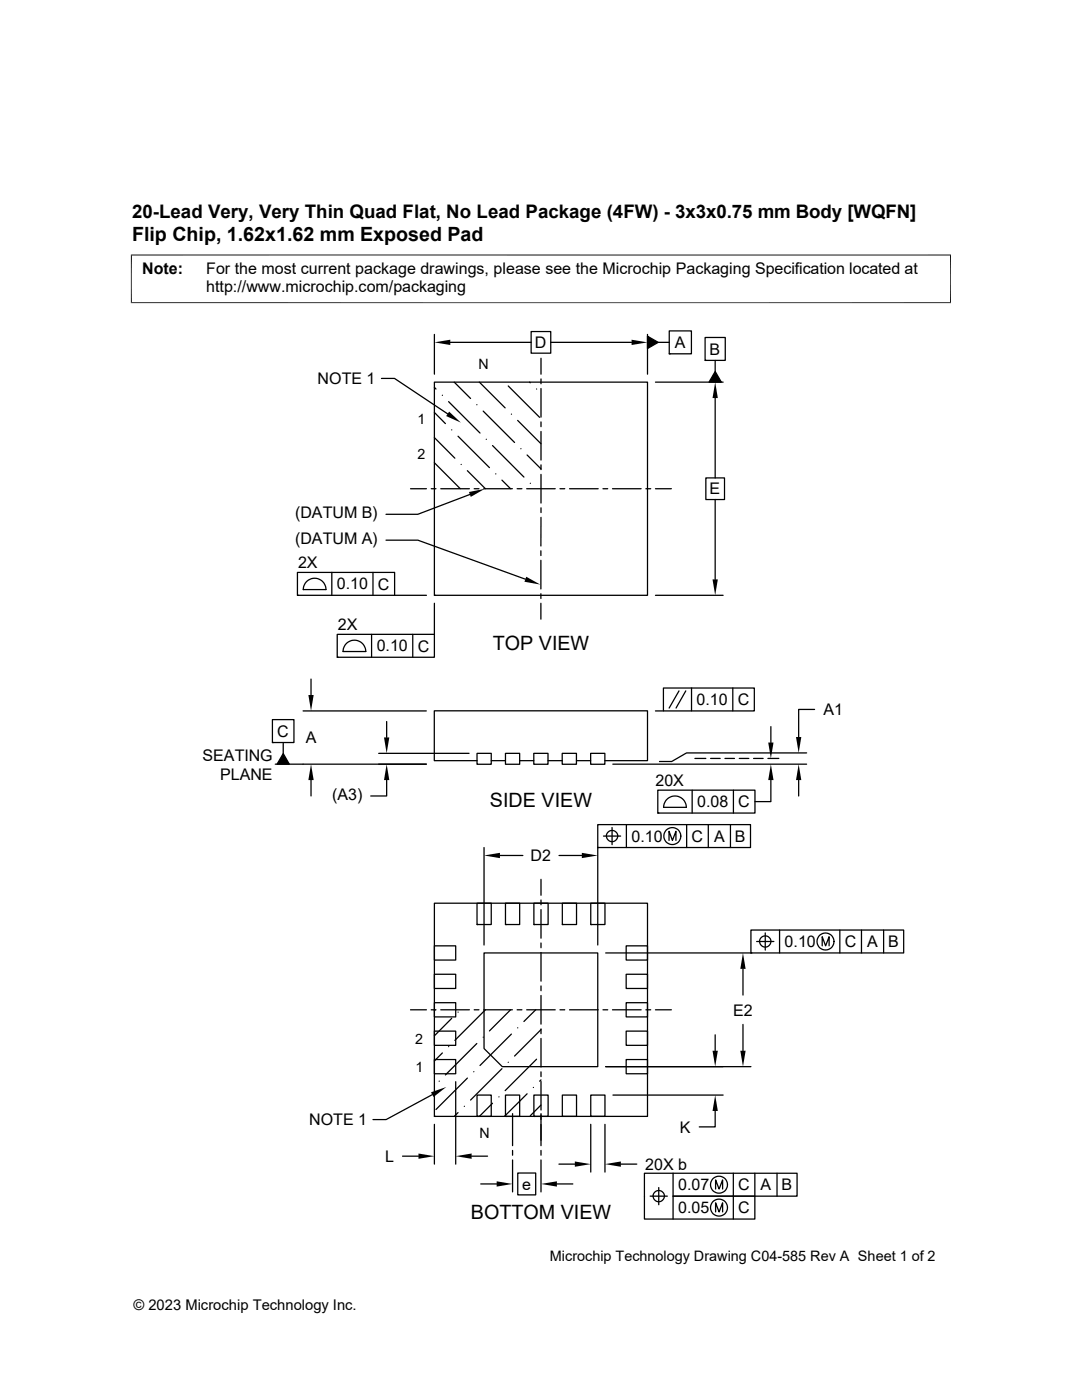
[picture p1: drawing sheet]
<svg xmlns="http://www.w3.org/2000/svg" width="216mm" height="279mm" viewBox="0 0 216 279" stroke-linecap="round" stroke-linejoin="round" font-family="sans-serif">
<g fill="none" stroke="#000" stroke-width=".25">
<path d="M76.1 75.5h2.6l10.6 7.1M86.7 77.3l.3 .3M86.7 76.3h42.5v42.5h-42.5zM86.7 66.7v8M88.3 78.9h.1M89.9 68.3h16.1M90.6 76.3l3.3 3.2M95.7 76.3l5.1 5.1M101.4 77l6.3 6.3M105.7 76.3l.1 .1M106 66.2h3.9v4.3h-3.9zM107.1 77.6h.1"/>
<path d="M107.9 71.5v3.2M107.9 75.6v1M107.9 77.5v5.7M109.9 68.3h16.1M129.2 67.1l2.1 1.2-2.1 1.3zM129.2 66.7v8M130.8 76.3h13.5M131.3 68.3h2.2M133.5 66h4.5v4.6h-4.5zM133.5 70.6h.1M140.7 67.4h4v4.5h-4zM140.7 71.9h.1"/>
<path d="M142.7 74.1l1.2 2.2h-2.4zM142.7 71.9v2.2M142.7 79.4v16M81.9 97.5h3.2M86 97.5h1M86.7 92.4l5.1 5.1M86.7 87.3l4.1 4.1M86.7 82.3l2.2 2.2M87.9 97.5h5.8M89.5 80.2l6.3 6.2M90.1 85.8h.1M91.4 87.1l6.3 6.2"/>
<path d="M92 92.7h.1M93.3 93.9l3.6 3.6M93.8 98.7l-10.4 3.9h-6.4M94.6 97.5h1M95.1 80.8h.1M96.4 82l6.3 6.3M96.5 97.5h5.7M97 87.7h.1M98.3 88.9l6.2 6.3M98.9 94.6h.1M100.2 95.8l1.7 1.7M102 82.7h.1"/>
<path d="M103.2 97.5h.9M103.3 83.9l4.6 4.7M103.9 89.6h.1M105.1 97.5h5.7M105.2 90.8l2.7 2.8M105.8 96.5h.1M107.9 84.2v1M107.9 86.1v5.7M107.9 92.8v.9M107.9 94.7v5.7M111.7 97.5h1M113.6 97.5h5.8"/>
<path d="M120.3 97.5h1M122.2 97.5h5.7M128.9 97.5h.9M130.8 97.5h3.2M140.8 95.4h3.8v4.3h-3.8zM142.7 99.7v15.9M59.4 114.2h19.3v4.6h-19.3zM59.4 118.8h.1M61.3 116a2.27 2.27 0 0 1 2.4-.4 2.27 2.27 0 0 1 1.3 2.1h-4.5l.2-1zM66.2 114.2v4.6M74.4 114.2v4.6M77 107.8h6.4l21.4 7.8"/>
<path d="M78.7 118.8h6.4M86.7 118.8h.1M107.9 109.9v1M107.9 111.8v5.7M107.9 118.5v.9M107.9 101.3v1M107.9 103.3v5.7M130.8 118.8h13.5M62.1 135.5v3.2M67.3 126.6h19.4v4.6h-19.4zM67.3 131.2h.1M69.2 128.3a2.27 2.27 0 0 1 2.5-.3 2.27 2.27 0 0 1 1.3 2h-4.5l.2-.9z"/>
<path d="M74.1 126.6v4.6M82.4 126.6v4.6M86.7 120.4v6.2M107.9 120.4v3.2M132.4 137.3h18.1v4.6h-18.1zM135.5 137.9l-2 3.4M136.8 137.9l-1.9 3.4M138 137.3v4.6M146.2 137.3v4.6M54.4 143.6h4.3v4.6h-4.3zM54.4 148.2h.1M56.5 148.2v2.2"/>
<path d="M56.5 150.4l1.2 2.1h-2.4zM60.5 141.9h24.6M62.1 155.7v3.2M75.6 150.3h18M77.2 155.7v3.2h-3.2M77.2 144v3.2M85.1 152.5h-30.2M95.2 150.3h2.8v2.2h-2.8zM95.2 151.8h-8.5v-9.9h42.5v9.9h-8.5M98 151.8h2.9M100.9 150.3h2.8v2.2h-2.8zM103.7 151.8h2.8"/>
<path d="M106.5 150.3h2.8v2.2h-2.8zM109.3 151.8h2.9M112.2 150.3h2.8v2.2h-2.8zM115 151.8h2.9M117.9 150.3h2.8v2.2h-2.8zM122.3 152.5h38.7M130.8 141.9h1.6M131.3 157.7h19.3v4.6h-19.3zM138.1 157.7v4.6M138.7 151.4h2.1M141.8 151.4h1.9M144.7 151.4h1.9"/>
<path d="M146.3 157.7v4.6M147.5 151.4h1.9M150.4 151.4h1.9M153.2 151.4h2.2M153.8 155.7v4.3h-3.2M153.8 145v3.2M159.4 155.7v3.2M161 150.3h-24l-3 1.7h-2.4M162.5 141.6h-3.1v5.5M96.6 169.1v19.5M99.8 170.7h4.5M107.9 175.5v3.2"/>
<path d="M107.9 179.6v1M111.5 170.7h4.6M119.3 164.6h30.5v4.5h-30.5zM119.3 169.1h.1M119.3 169.1v19.5M120.4 166.9h3.4M121 166.9a1.14 1.14 0 0 1 1.5-1.2 1.14 1.14 0 0 1 .5 1.9 1.14 1.14 0 0 1-1.9-.3l-.1-.4M122.1 165.1v3.5M125 164.6v4.5M131.3 162.3h.1M132.4 161.1h4.6M132.4 161.1a2.26 2.26 0 0 1 2.3-2.2 2.26 2.26 0 0 1 2.2 2.2"/>
<path d="M133.5 167.7v-1.8l.7 1.8 .7-1.8v1.8M137 164.6v4.5M141.3 164.6v4.5M145.8 164.6v4.5M86.7 194.4h4.2v2.9h-4.2zM86.7 188.8h4.2v2.8h-4.2zM86.7 180.3h42.5v42.5h-42.5zM95.2 180.3h2.8v4.2h-2.8zM95.2 184.5h.1M96.6 190.2h22.7v22.7h-19.1l-3.6-3.6zM100.9 180.3h2.8v4.2h-2.8zM100.9 184.5h.1"/>
<path d="M106.5 180.3h2.9v4.2h-2.9zM106.5 184.5h.1M107.9 181.5v5.7M107.9 188.2v.9M107.9 190.1v5.7M107.9 196.8v.9M107.9 198.7v5.7M112.2 180.3h2.8v4.2h-2.8zM112.2 184.5h.1M117.9 180.3h2.8v4.2h-2.8zM117.9 184.5h.1M120.9 190.2h28.9"/>
<path d="M124.9 194.4h4.3v2.9h-4.3zM124.9 188.8h4.3v2.8h-4.3zM148.3 193.4v5.2M149.8 185.6h30.5v4.6h-30.5zM149.8 190.2h.1M151 187.9h3.4M151.6 187.9a1.14 1.14 0 0 1 1.1-1.1 1.14 1.14 0 0 1 1.1 1.1M151.6 187.9a1.12 1.12 0 0 0 1.1 1.1 1.12 1.12 0 0 0 1.1-1.1M152.7 186.2v3.4M155.6 185.6v4.6M164.1 188.8v-1.9l.6 1.9 .7-1.9v1.9M167.6 185.6v4.6"/>
<path d="M171.9 185.6v4.6M176.3 185.6v4.6M81.9 201.5h3.2M86 201.5h1M86.3 218.5l-9.3 4.9h-2.6M86.7 211.5h4.2v2.8h-4.2zM86.7 205.8h4.2v2.8h-4.2zM86.7 200.1h4.2v2.8h-4.2zM86.8 201.5l-.1 .2M87.6 215.8h.1M87.9 201.5h5.8M88.3 210.1l-1.6 1.6"/>
<path d="M89.5 208.9h.1M90.1 203.2l-3.4 3.5M90.9 215.9v16.4M91.4 202h.1M93.3 215.2l-6.3 6.2M94.5 213.9h.1M94.6 201.5h1M95.1 208.3l-6.2 6.2M95.2 218.5h2.8v4.3h-2.8zM96.4 207h.1M96.5 201.5h5.7M96.9 201.5l-6.1 6.1"/>
<path d="M99.5 218.9h.1M100.2 213.3l-6.3 6.2M100.9 218.5h2.8v4.3h-2.8zM101.4 212h.1M101.9 201.5l-4.2 4.2M102 206.4l-6.2 6.2M103.2 201.5h.9M103.3 205.1h.1M105.1 201.5h5.7M105.2 218.3l-4.6 4.5M106.4 217h.1M106.5 218.5h2.9v4.3h-2.9z"/>
<path d="M106.9 201.5l-2.4 2.4M107.1 211.4l-6.3 6.3M107.9 205.3v1M107.9 207.2v5.8M107.9 213.9v1M107.9 215.8v5.7M108 205.5l-5.3 5.3M108 215.5l-.3 .3M111.7 201.5h1M112.2 218.5h2.8v4.3h-2.8zM113.6 201.5h5.8M117.9 218.5h2.8v4.3h-2.8z"/>
<path d="M120.3 201.5h1M120.9 212.9h28.9M122.2 201.5h5.7M122.3 218.5h22M124.9 211.5h4.3v2.8h-4.3zM124.9 205.8h4.3v2.8h-4.3zM124.9 200.1h4.3v2.8h-4.3zM128.9 201.5h.9M130.8 201.5h3.2M142.7 206.5v3.2M148.3 204.4v5.3M80.3 230.7h3.2"/>
<path d="M86.7 224.4v7.9M86.7 222.8h.1M91.4 222l-.8 .8M92.6 220.8h.1M94.1 230.7h3.2M95.2 222.8h.1M95.9 236.3h3.2M98.3 220.2l-2.6 2.6M100.9 222.8h.1M102.3 222.2v6.4M102.3 229.6v.9M102.3 231.5v6.4"/>
<path d="M103.3 234.1h3.6v4.4h-3.6zM106.5 222.8h.1M107.9 222.2v6.4M107.9 229.6v.9M107.9 231.5v6.4M108 220.5l-2.2 2.2M111.1 236.3h3.2M111.5 232.3h3.2M112.2 222.8h.1M117.9 222.8h.1M117.9 224.4v9.5M120.7 224.4v9.5"/>
<path d="M123.9 232.3h3.2M129.7 238.7h3.5M131.4 237v3.4M132.6 238.7a1.13 1.13 0 0 1-1.6 1 1.13 1.13 0 0 1-.3-1.9 1.13 1.13 0 0 1 1.8 .5l.1 .4M134.3 234.1v4.6h16.3v4.6h-22v-9.2h30.4v4.6h-24.7v4.6M142.7 221.7v3.2h-3.2M142.8 237.3v-1.8l.7 1.8 .7-1.8v1.8M146.3 234.1v9.2M150.6 234.1v4.6M155 234.1v4.6M142.8 241.9v-1.8l.7 1.8 .7-1.8v1.8"/>
<circle cx="134.2" cy="166.9" r="1.69"/>
<circle cx="164.7" cy="187.9" r="1.69"/>
<circle cx="143.5" cy="236.4" r="1.69"/>
<circle cx="143.5" cy="241" r="1.69"/>
</g>
<g fill="#000">
<path d="M86.7 68.3l3.2-.5v1.1zM126 67.8l3.2 .5-3.2 .6zM129.2 67.1l2.1 1.2-2.1 1.3zM142.7 76.3l.5 3.1h-1zM142.7 74.1l1.2 2.2h-2.4zM89.6 82.1l2.4 2.2-3-1.3zM93.6 98.2l3.1-.6-2.8 1.6zM105 115.1l2.8 1.6-3.2-.6zM142.2 115.6h1l-.5 3.2zM61.5 138.7h1.1l-.5 3.2zM56.5 150.4l1.2 2.1h-2.4zM62.1 152.5l.5 3.2h-1.1z"/>
<path d="M76.6 147.2h1.1l-.5 3.1zM77.2 152.5l.5 3.2h-1.1zM153.8 152.5l.5 3.2h-1zM153.3 148.2h1l-.5 3.2zM159.4 152.5l.5 3.2h-1.1zM158.8 147.1h1.1l-.5 3.2zM96.6 170.7l3.2-.5v1.1zM116.1 170.2l3.2 .5-3.2 .6zM148.3 190.2l.5 3.2h-1.1zM86 218l3-1.1-2.5 2zM142.2 209.7h1l-.5 3.2zM147.7 209.7h1.1l-.5 3.2z"/>
<path d="M83.5 230.2l3.2 .5-3.2 .6zM90.9 230.7l3.2-.5v1.1zM99.1 235.8l3.2 .5-3.2 .5zM107.9 236.3l3.2-.5v1zM114.7 231.8l3.2 .5-3.2 .6zM120.7 232.3l3.2-.5v1.1zM142.7 218.5l.5 3.2h-1z"/>
</g>
<path d="M26.1 50.9h163.7M26.2 50.8v9.7M189.7 50.8v9.7M26.1 60.4h163.7" fill="none" stroke="#000" stroke-width=".2"/>
<g font-size="3.9">
<text x="26.4" y="48.1">Flip Chip, 1.62x1.62 mm Exposed Pad</text>
<text x="98.3" y="129.7">TOP VIEW</text>
<text x="97.8" y="161">SIDE VIEW</text>
<text x="93.9" y="243.2">BOTTOM VIEW</text>
</g>
<text font-size="3.7" x="26.4" y="43.5">20-Lead Very, Very Thin Quad Flat, No Lead Package (4FW) - 3x3x0.75 mm Body [WQFN]</text>
<g font-size="3.2">
<text x="28.4" y="54.7">Note:</text>
<text x="41.1" y="58.3">http://www.microchip.com/packaging</text>
<text x="41.1" y="54.7">For the most current package drawings, please see the Microchip Packaging Specification located at</text>
<text x="106.7" y="69.5">D</text>
<text x="134.7" y="69.5">A</text>
<text x="141.6" y="70.8">B</text>
<text x="63.4" y="76.6">NOTE 1</text>
<text x="141.6" y="98.7">E</text>
<text x="58.9" y="103.4">(DATUM B)</text>
<text x="58.9" y="108.6">(DATUM A)</text>
<text x="59.5" y="113.4">2X</text>
<text x="67.2" y="117.6">0.10</text>
<text x="75.4" y="117.7">C</text>
<text x="67.4" y="125.8">2X</text>
<text x="75.2" y="130">0.10</text>
<text x="83.4" y="130">C</text>
<text x="139" y="140.7">0.10</text>
<text x="147.2" y="140.7">C</text>
<text x="164.3" y="142.7">A1</text>
<text x="55.3" y="147">C</text>
<text x="61" y="148.3">A</text>
<text x="40.4" y="151.8">SEATING</text>
<text x="43.9" y="155.7">PLANE</text>
<text x="66.3" y="159.7">(A3)</text>
<text x="130.8" y="156.9">20X</text>
<text x="139.1" y="161.1">0.08</text>
<text x="147.3" y="161.1">C</text>
<text x="126" y="168">0.10</text>
<text x="138" y="168">C</text>
<text x="142.5" y="168">A</text>
<text x="146.6" y="168">B</text>
<text x="105.9" y="171.9">D2</text>
<text x="156.6" y="189">0.10</text>
<text x="168.6" y="189">C</text>
<text x="173" y="189">A</text>
<text x="177.2" y="189">B</text>
<text x="146.3" y="202.7">E2</text>
<text x="61.7" y="224.6">NOTE 1</text>
<text x="135.6" y="226">K</text>
<text x="76.9" y="231.9">L</text>
<text x="128.7" y="233.4">20X b</text>
<text x="104.2" y="237.4">e</text>
<text x="135.3" y="237.6">0.07</text>
<text x="147.3" y="237.6">C</text>
<text x="151.8" y="237.6">A</text>
<text x="156" y="237.6">B</text>
<text x="135.3" y="242.1">0.05</text>
<text x="147.3" y="242.1">C</text>
</g>
<g font-size="2.9">
<text x="109.7" y="251.7">Microchip Technology Drawing C04-585 Rev A Sheet 1 of 2</text>
<text x="26.6" y="261.3">© 2023 Microchip Technology Inc.</text>
</g>
<g font-size="2.8">
<text x="95.5" y="73.7">N</text>
<text x="83.3" y="84.7">1</text>
<text x="83.3" y="91.6">2</text>
<text x="82.9" y="208.4">2</text>
<text x="82.9" y="214">1</text>
<text x="95.7" y="227.1">N</text>
</g>
</svg>
